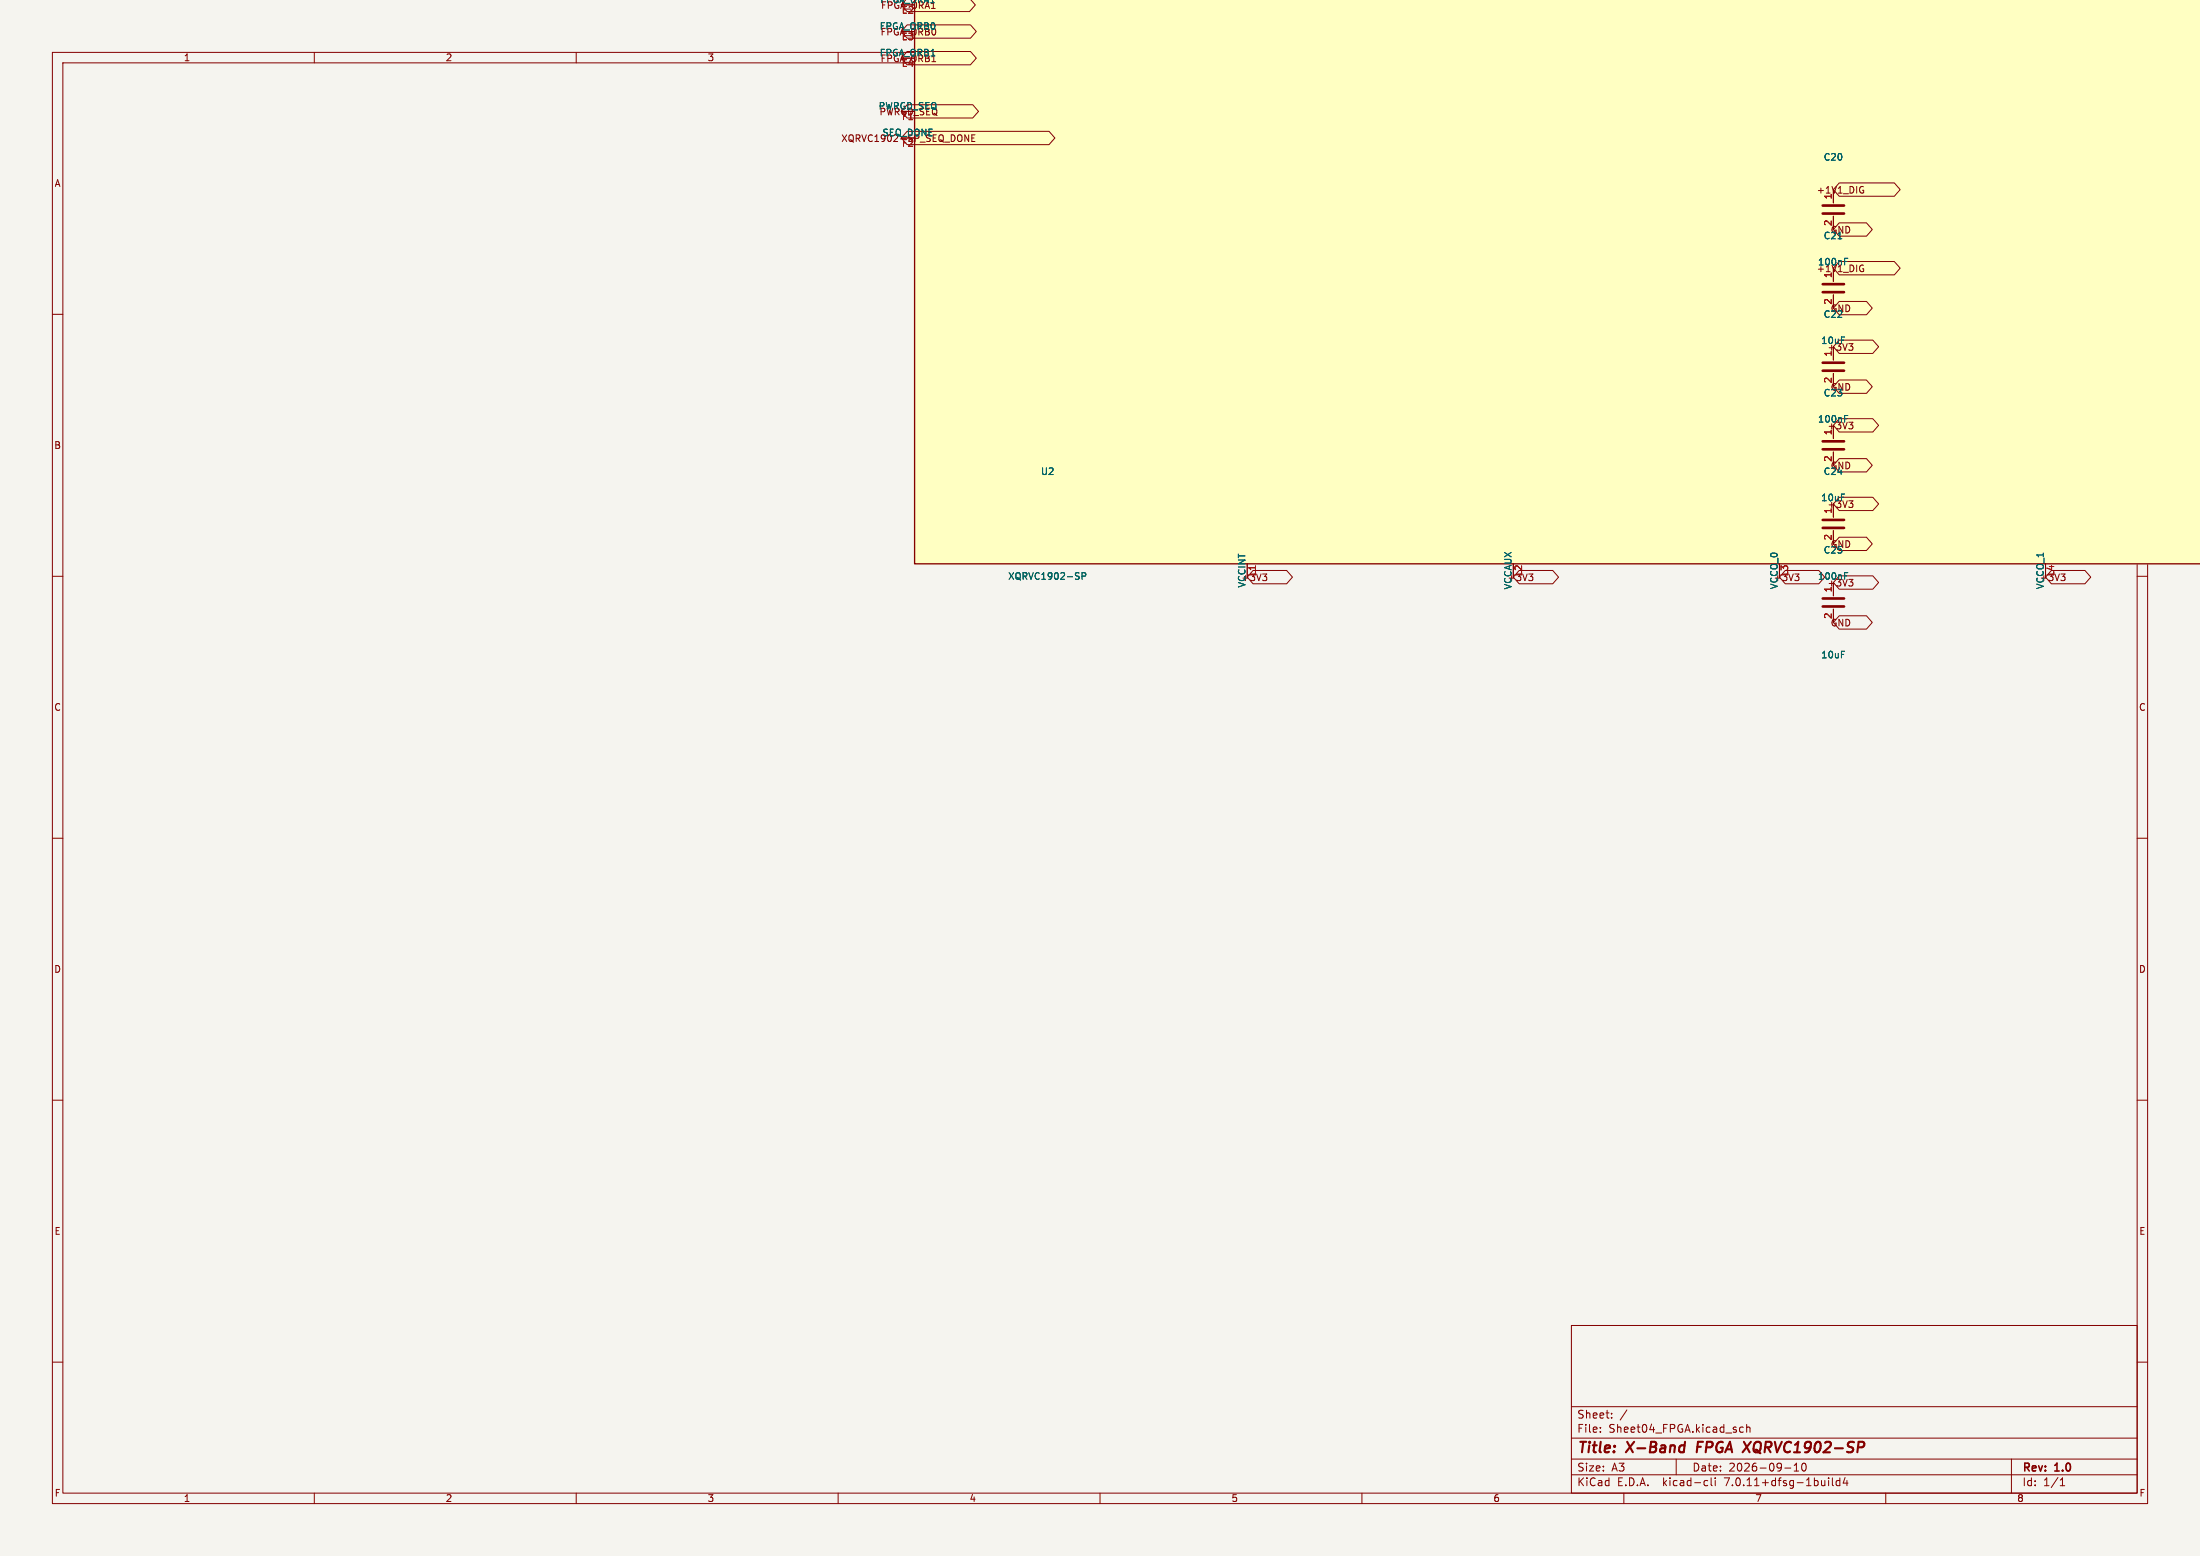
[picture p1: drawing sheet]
<svg xmlns="http://www.w3.org/2000/svg" width="420mm" height="297mm" viewBox="0 0 420 297" stroke-linecap="round" stroke-linejoin="round" font-family="sans-serif">
<path d="M0 0h420v297h-420z" fill="#f5f4ef" stroke="#f5f4ef" stroke-width=".19"/>
<g fill="none" stroke="#840000" stroke-width=".19">
<path d="M185.3 -.1l.9 1-1.1 1.3h-11.9l-1.1-1.3 .8-.9M10 10h400v277h-400zM12 12h396v273h-396zM60 10v2M110 10v2M160 10v2M173.2 9.8h12.1l1.1 1.3-1.1 1.3h-12.1l-1.1-1.3zM173.2 20h12.5l1.1 1.3-1.1 1.2h-12.5l-1.1-1.2zM173.2 4.7h12.1l1.1 1.3-1.1 1.3h-12.1l-1.1-1.3zM210 10v2M236 10.3h-.6l-.1 .6 .2-.1 .5 .1 .1 .1-.1 .5-.2 .1-.5-.1M260 10v2"/>
<path d="M286 10.3l-.4 .1a.88 .88 0 0 0 0 1.2l.4-.1 .1-.5-.3-.2-.3 .1-.2 .1M310 10v2M335.3 10.3h.9l-.6 1.3M360 10v2M385.6 10.9l-.3-.3 .3-.3h.2l.3 .2-.3 .4M385.6 10.9l-.3 .2 .1 .4 .2 .1h.2l.3-.3v-.2l-.3-.2M385.6 10.9h.2M173.2 25.1h27.1l1.1 1.2-1.1 1.3h-27.1l-1.1-1.3zM185.5 26.3h.4M186.1 25.7h-.6v1.3h.6M350 36.2v2.5M351.1 34.9h10.5l1.2 1.3-1.2 1.3h-10.5l-1.1-1.3z"/>
<path d="M355.4 35.6l.3 .1M355.5 36.3h.3v.4l-.4 .2M408.6 35.6l.4-1.3 .4 1.3M408.7 35.2h.6M10 60h2M350 41.3v2.5M350 51.2v2.5M350 56.3v2.5M351.1 57.5h5.2l1.1 1.3-1.1 1.3h-5.2l-1.1-1.3zM351.1 49.9h10.5l1.2 1.3-1.2 1.3h-10.5l-1.1-1.3zM351.1 42.5h5.2l1.1 1.3-1.1 1.3h-5.2l-1.1-1.3zM355.4 50.6l.3 .1"/>
<path d="M355.5 51.3h.3v.4l-.4 .2M408 60h2M350 66.2v2.5M350 71.3v2.5M351.1 79.9h6.4l1.1 1.3-1.1 1.3h-6.4l-1.1-1.3zM351.1 72.5h5.2l1.1 1.3-1.1 1.3h-5.2l-1.1-1.3zM351.1 64.9h6.4l1.1 1.3-1.1 1.3h-6.4l-1.1-1.3zM352.9 65.6h.8l-.4 .5M353.5 66.1l.2 .2v.3l-.2 .3M350 81.2v2.5M350 86.3v2.5M350 96.2v2.5"/>
<path d="M351.1 94.9h6.4l1.1 1.3-1.1 1.3h-6.4l-1.1-1.3zM351.1 87.5h5.2l1.1 1.3-1.1 1.3h-5.2l-1.1-1.3zM352.9 95.6h.8l-.4 .5M352.9 80.6h.8l-.4 .5M353.5 96.1l.2 .2v.3l-.2 .3M353.5 81.1l.2 .2v.3l-.2 .3M408.6 84.3h.5l.2 .2-.2 .4 .2 .1 .1 .3-.3 .3h-.5zM408.6 84.9h.5M10 110h2M239.2 108.9h6.4l1.1 1.3-1.1 1.2h-6.4l-1.1-1.2zM241 109.6h.8l-.4 .4M241.6 110l.2 .3v.3l-.2 .2"/>
<path d="M290 108.9h6.4l1.1 1.3-1.1 1.2h-6.4l-1.1-1.2zM291.8 109.6h.8l-.4 .4M292.4 110l.2 .3v.3l-.2 .2M340.8 108.9h6.4l1.1 1.3-1.1 1.2h-6.4l-1.1-1.2zM342.6 109.6h.8l-.4 .4M343.2 110l.2 .3v.3l-.2 .2M350 101.3v2.5M350 111.2v2.5M350 116.3v2.5M351.1 117.5h5.2l1.1 1.3-1.1 1.3h-5.2l-1.1-1.3zM351.1 102.5h5.2l1.1 1.3-1.1 1.3h-5.2l-1.1-1.3zM351.1 109.9h6.4l1.1 1.3-1.1 1.3h-6.4l-1.1-1.3z"/>
<path d="M352.9 110.6h.8l-.4 .5M353.5 111.1l.2 .2v.3l-.2 .3M391.6 108.9h6.4l1.1 1.3-1.1 1.2h-6.4l-1.1-1.2zM393.4 109.6h.8l-.4 .4M394 110l.2 .3v.3l-.2 .2M408 110h2M10 160h2M408 160h2M10 210h2M408 210h2M10 260h2M300 253h108v32h-108z"/>
<path d="M408 260h2M300 278.5h108M300 274.5h108M300 268.5h108M305.5 273.2v.2M305.5 272.5v.1M307.7 270.5v.2M307.7 269.8v.1M310.6 269.1l-1.3 1.9M320 278.5v3M332.2 273.2l.2 .2 .4-.1M332.8 272.5l-.4-.1-.2 .1"/>
<path d="M333.4 272.5l.3-.1 .3 .1 .1 .9M333.4 271.9v1.5M342.5 279.7l.4-.4v1.5M344.2 279.4l.1-.1a.8 .8 0 0 1 .5 .7 .8 .8 0 0 1-.5 .8 1 1 0 0 1-.1-1.4zM384 278.5v6.5M60 285v2M110 285v2M160 285v2M210 285v2M260 285v2M300 281.5h108M310 285v2"/>
<path d="M325.6 282.6l.4 .1M326 283.5l-.4 .1M326.7 282.1v1.3l.2 .2M327.4 282.1v.1M327.4 282.6v1M340.7 280.2h1.2M342.5 280.8h.9M349.1 282.1v.1M349.1 282.6v1M349.8 282.1v1.3l.2 .2M351.2 282.7l-.4-.1-.3 .3 .2 .6h.5M351.2 282.1v1.5"/>
<path d="M352.2 282l-.3 1.1h.9M352.6 282.6v1M360 285v2M393.3 283.6h.9M393.3 282.5l.4-.4v1.5"/>
</g>
<path d="M321.7 275.2l-.3 2M324.2 275.2l-.3 2M332.9 275.2l1.1 2M334.3 275.2l-1.6 2" fill="none" stroke="#840000" stroke-width=".4"/>
<path d="M174.6 -.1h245.4v107.7h-245.4z" fill="#ffffc2" stroke="#ffffc2" stroke-width=".19"/>
<path d="M174.6 0v107.6h245.4" fill="none" stroke="#840000" stroke-width=".25"/>
<path d="M350.9 45.6h.7M352.1 49.9h.5M352.1 49.3h.7M352.1 79.9h.5M352.1 79.3h.7M206.6 110l.6-.1 .1-.2-.1-.3-.6-.1v1.3M352.1 109.3h.7M352.1 109.9h.5" fill="none" stroke="#006464" stroke-width=".19"/>
<path d="M348 39.2h4M348 55.8h4M348 54.2h4M348 40.8h4M348 70.8h4M348 69.2h4M348 85.8h4M348 84.2h4M348 99.2h4M348 100.8h4M348 115.8h4M348 114.2h4" fill="none" stroke="#840000" stroke-width=".51"/>
<g font-size="2.8" fill="#840000">
<text x="301" y="277.9">Title:</text>
<text x="310.6" y="277.9">X-Band</text>
<text x="324.8" y="277.9">FPGA</text>
<text x="334.5" y="277.9">XQRVC1902-SP</text>
</g>
<g font-size="2.1" fill="#840000">
<text x="301" y="273.7">File:</text>
<text x="301" y="271">Sheet:</text>
<text x="307.1" y="273.7">Sheet04_FPGA.kicad_sch</text>
<text x="301" y="281.1">Size:</text>
<text x="307.6" y="281.1">A3</text>
<text x="323" y="281.1">Date:</text>
<text x="330" y="281.1">2026-09-10</text>
<text x="386" y="281.3">Rev:</text>
<text x="392.4" y="281.3">1.0</text>
<text x="301" y="283.9">KiCad</text>
<text x="308.7" y="283.9">E.D.A.</text>
<text x="317.6" y="283.9">kicad-cli</text>
<text x="329.5" y="283.9">7.0.11+dfsg-1build4</text>
<text x="386" y="283.9">Id:</text>
<text x="390.1" y="283.9">1/1</text>
</g>
<g font-size="1.8" fill="#006464">
<text x="167.8" y="5.8">FPGA_ORB0</text>
<text x="167.9" y=".7">FPGA_ORA1</text>
<text x="167.8" y="10.8">FPGA_ORB1</text>
<text x="168" y="7">FPGA_ORB0</text>
<text x="167.6" y="21">PWRGD_SEQ</text>
<text x="167.8" y="22.2">PWRGD_SEQ</text>
<text x="168.4" y="26.1">SEQ_DONE</text>
<text x="348.1" y="30.9">C20</text>
<text x="348.1" y="45.9">C21</text>
<text x="347" y="50.9">100nF</text>
<text x="347.6" y="65.9">10uF</text>
<text x="348.1" y="60.9">C22</text>
<text x="348.1" y="75.9">C23</text>
<text x="347" y="80.9">100nF</text>
<text x="348.8" y="82.1">+3V3</text>
<text x="198.6" y="90.9">U2</text>
<text x="347.6" y="95.9">10uF</text>
<text x="348.1" y="90.9">C24</text>
<text x="348.1" y="105.9">C25</text>
<text x="192.4" y="110.9">XQRVC1902-SP</text>
<text x="236.9" y="111.1">+3V3</text>
<text x="237.8" y="112.3" transform="rotate(-90 237.8 112.3)">VCCINT</text>
<text x="287.7" y="111.1">+3V3</text>
<text x="288.6" y="112.6" transform="rotate(-90 288.6 112.6)">VCCAUX</text>
<text x="338.5" y="111.1">+3V3</text>
<text x="339.4" y="112.6" transform="rotate(-90 339.4 112.6)">VCCO_0</text>
<text x="347" y="110.9">100nF</text>
<text x="348.8" y="112.1">+3V3</text>
<text x="389.3" y="111.1">+3V3</text>
<text x="390.2" y="112.6" transform="rotate(-90 390.2 112.6)">VCCO_1</text>
<text x="347.6" y="125.9">10uF</text>
</g>
<g font-size="1.8" fill="#840000">
<text x="168.1" y="1.9">FPGA_ORA1</text>
<text x="35" y="11.9">1</text>
<text x="85" y="11.9">2</text>
<text x="135" y="11.9">3</text>
<text x="185" y="11.9">4</text>
<text x="168" y="12.1">FPGA_ORB1</text>
<text x="160.5" y="27.3">XQRVC1902-SP_SEQ_DONE</text>
<text x="10.3" y="35.9">A</text>
<text x="346.7" y="37.1">+1V1_DIG</text>
<text x="349.4" y="44.8">GND</text>
<text x="346.7" y="52.1">+1V1_DIG</text>
<text x="349.4" y="59.8">GND</text>
<text x="348.8" y="67.1">+3V3</text>
<text x="349.4" y="74.8">GND</text>
<text x="10.3" y="85.9">B</text>
<text x="349.4" y="89.8">GND</text>
<text x="348.8" y="97.1">+3V3</text>
<text x="349.4" y="104.8">GND</text>
<text x="349.4" y="119.8">GND</text>
<text x="10.3" y="135.9">C</text>
<text x="408.2" y="135.9">C</text>
<text x="10.3" y="185.9">D</text>
<text x="408.2" y="185.9">D</text>
<text x="10.3" y="235.9">E</text>
<text x="408.3" y="235.9">E</text>
<text x="10.3" y="285.9">F</text>
<text x="35" y="286.9">1</text>
<text x="85" y="286.9">2</text>
<text x="135" y="286.9">3</text>
<text x="185" y="286.9">4</text>
<text x="235" y="286.9">5</text>
<text x="285" y="286.9">6</text>
<text x="335" y="286.9">7</text>
<text x="385" y="286.9">8</text>
<text x="408.3" y="285.9">F</text>
</g>
<g font-size="1.8" fill="#a90000">
<text x="172" y="2.9">E2</text>
<text x="172" y="8">E3</text>
<text x="172" y="13.1">E4</text>
<text x="172.1" y="23.2">F1</text>
<text x="172.1" y="28.3">F2</text>
<text x="349.7" y="38.2" transform="rotate(-90 349.7 38.2)">1</text>
<text x="349.7" y="43.2" transform="rotate(-90 349.7 43.2)">2</text>
<text x="349.7" y="53.2" transform="rotate(-90 349.7 53.2)">1</text>
<text x="349.7" y="58.2" transform="rotate(-90 349.7 58.2)">2</text>
<text x="349.7" y="68.2" transform="rotate(-90 349.7 68.2)">1</text>
<text x="349.7" y="73.2" transform="rotate(-90 349.7 73.2)">2</text>
<text x="349.7" y="83.2" transform="rotate(-90 349.7 83.2)">1</text>
<text x="349.7" y="88.2" transform="rotate(-90 349.7 88.2)">2</text>
<text x="349.7" y="98.2" transform="rotate(-90 349.7 98.2)">1</text>
<text x="349.7" y="103.2" transform="rotate(-90 349.7 103.2)">2</text>
<text x="240.1" y="110.1" transform="rotate(-90 240.1 110.1)">L1</text>
<text x="290.9" y="110.1" transform="rotate(-90 290.9 110.1)">L2</text>
<text x="341.7" y="110.1" transform="rotate(-90 341.7 110.1)">L3</text>
<text x="349.7" y="113.2" transform="rotate(-90 349.7 113.2)">1</text>
<text x="392.5" y="110.1" transform="rotate(-90 392.5 110.1)">L4</text>
<text x="349.7" y="118.2" transform="rotate(-90 349.7 118.2)">2</text>
</g>
</svg>
